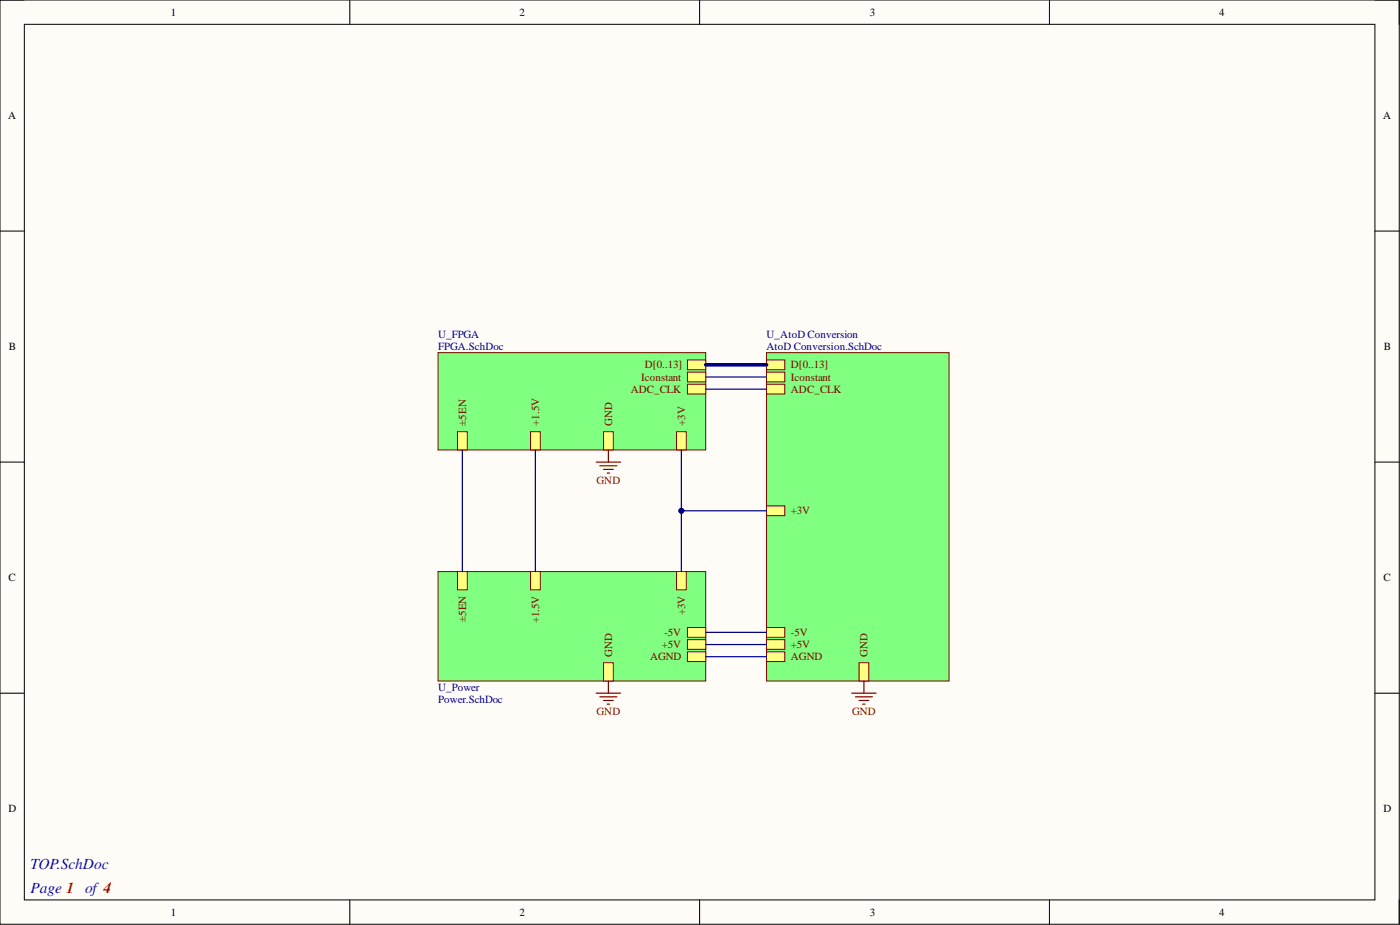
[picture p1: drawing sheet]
<svg xmlns="http://www.w3.org/2000/svg" width="292mm" height="193mm" viewBox="0 0 292 193" stroke-linecap="round" stroke-linejoin="round" font-family="sans-serif">
<path d="M0 0h291.9v192.8h-291.9z" fill-rule="evenodd" fill="#fffcf8"/>
<path d="M0 0h291.9v192.8h-291.9z" fill="none" stroke="#000" stroke-width=".21"/>
<path d="M5.1 5.1h281.8v182.6h-281.8z" fill-rule="evenodd" fill="#fffcf8"/>
<g fill="none" stroke="#000" stroke-width=".21">
<path d="M0 0h5.1M73 0v5.1M146 0v5.1M219 0v5.1M286.9 0h5v5.1M5.1 5.1h281.8v182.6h-281.8zM0 48.2h5.1M286.9 48.2h5M0 96.4h5.1M286.9 96.4h5M0 144.6h5.1M286.9 144.6h5"/>
<path d="M73 187.7v5.1M146 187.7v5.1M219 187.7v5.1M291.9 187.7v5.1"/>
</g>
<path d="M159.9 73.6h38.1v68.5h-38.1z" fill-rule="evenodd" fill="#80ff80"/>
<path d="M159.9 73.6h38.1v68.5h-38.1z" fill="none" stroke="#800000" stroke-width=".21"/>
<path d="M159.9 130.9h3.8v2h-3.8z" fill-rule="evenodd" fill="#ffff80"/>
<path d="M159.9 130.9h3.8v2h-3.8z" fill="none" stroke="#800000" stroke-width=".21"/>
<path d="M159.9 133.4h3.8v2.1h-3.8z" fill-rule="evenodd" fill="#ffff80"/>
<path d="M159.9 133.4h3.8v2.1h-3.8z" fill="none" stroke="#800000" stroke-width=".21"/>
<path d="M159.9 105.5h3.8v2.1h-3.8z" fill-rule="evenodd" fill="#ffff80"/>
<path d="M159.9 105.5h3.8v2.1h-3.8z" fill="none" stroke="#800000" stroke-width=".21"/>
<path d="M159.9 80.2h3.8v2h-3.8z" fill-rule="evenodd" fill="#ffff80"/>
<path d="M159.9 80.2h3.8v2h-3.8z" fill="none" stroke="#800000" stroke-width=".21"/>
<path d="M179.2 138.3h2.1v3.8h-2.1z" fill-rule="evenodd" fill="#ffff80"/>
<path d="M179.2 138.3h2.1v3.8h-2.1z" fill="none" stroke="#800000" stroke-width=".21"/>
<path d="M159.9 136h3.8v2h-3.8z" fill-rule="evenodd" fill="#ffff80"/>
<path d="M159.9 136h3.8v2h-3.8z" fill="none" stroke="#800000" stroke-width=".21"/>
<path d="M159.9 75.1h3.8v2h-3.8z" fill-rule="evenodd" fill="#ffff80"/>
<path d="M159.9 75.1h3.8v2h-3.8z" fill="none" stroke="#800000" stroke-width=".21"/>
<path d="M159.9 77.6h3.8v2.1h-3.8z" fill-rule="evenodd" fill="#ffff80"/>
<path d="M159.9 77.6h3.8v2.1h-3.8z" fill="none" stroke="#800000" stroke-width=".21"/>
<path d="M91.4 73.6h55.8v20.3h-55.8z" fill-rule="evenodd" fill="#80ff80"/>
<path d="M91.4 73.6h55.8v20.3h-55.8z" fill="none" stroke="#800000" stroke-width=".21"/>
<path d="M125.9 90.1h2v3.8h-2z" fill-rule="evenodd" fill="#ffff80"/>
<path d="M125.9 90.1h2v3.8h-2z" fill="none" stroke="#800000" stroke-width=".21"/>
<path d="M95.5 90.1h2v3.8h-2z" fill-rule="evenodd" fill="#ffff80"/>
<path d="M95.5 90.1h2v3.8h-2z" fill="none" stroke="#800000" stroke-width=".21"/>
<path d="M110.7 90.1h2v3.8h-2z" fill-rule="evenodd" fill="#ffff80"/>
<path d="M110.7 90.1h2v3.8h-2z" fill="none" stroke="#800000" stroke-width=".21"/>
<path d="M141.1 90.1h2.1v3.8h-2.1z" fill-rule="evenodd" fill="#ffff80"/>
<path d="M141.1 90.1h2.1v3.8h-2.1z" fill="none" stroke="#800000" stroke-width=".21"/>
<path d="M143.4 77.6h3.8v2.1h-3.8z" fill-rule="evenodd" fill="#ffff80"/>
<path d="M143.4 77.6h3.8v2.1h-3.8z" fill="none" stroke="#800000" stroke-width=".21"/>
<path d="M143.4 75.1h3.8v2h-3.8z" fill-rule="evenodd" fill="#ffff80"/>
<path d="M143.4 75.1h3.8v2h-3.8z" fill="none" stroke="#800000" stroke-width=".21"/>
<path d="M143.4 80.2h3.8v2h-3.8z" fill-rule="evenodd" fill="#ffff80"/>
<path d="M143.4 80.2h3.8v2h-3.8z" fill="none" stroke="#800000" stroke-width=".21"/>
<path d="M91.4 119.2h55.8v22.9h-55.8z" fill-rule="evenodd" fill="#80ff80"/>
<path d="M91.4 119.2h55.8v22.9h-55.8z" fill="none" stroke="#800000" stroke-width=".21"/>
<path d="M125.9 138.3h2v3.8h-2z" fill-rule="evenodd" fill="#ffff80"/>
<path d="M125.9 138.3h2v3.8h-2z" fill="none" stroke="#800000" stroke-width=".21"/>
<path d="M95.5 119.2h2v3.8h-2z" fill-rule="evenodd" fill="#ffff80"/>
<path d="M95.5 119.2h2v3.8h-2z" fill="none" stroke="#800000" stroke-width=".21"/>
<path d="M143.4 133.4h3.8v2.1h-3.8z" fill-rule="evenodd" fill="#ffff80"/>
<path d="M143.4 133.4h3.8v2.1h-3.8z" fill="none" stroke="#800000" stroke-width=".21"/>
<path d="M143.4 130.9h3.8v2h-3.8z" fill-rule="evenodd" fill="#ffff80"/>
<path d="M143.4 130.9h3.8v2h-3.8z" fill="none" stroke="#800000" stroke-width=".21"/>
<path d="M110.7 119.2h2v3.8h-2z" fill-rule="evenodd" fill="#ffff80"/>
<path d="M110.7 119.2h2v3.8h-2z" fill="none" stroke="#800000" stroke-width=".21"/>
<path d="M141.1 119.2h2.1v3.8h-2.1z" fill-rule="evenodd" fill="#ffff80"/>
<path d="M141.1 119.2h2.1v3.8h-2.1z" fill="none" stroke="#800000" stroke-width=".21"/>
<path d="M143.4 136h3.8v2h-3.8z" fill-rule="evenodd" fill="#ffff80"/>
<path d="M143.4 136h3.8v2h-3.8z" fill="none" stroke="#800000" stroke-width=".21"/>
<g fill="none" stroke="#800000" stroke-width=".25">
<path d="M124.4 96.4h5.1M125.2 97.2h3.5M125.9 97.9h2M126.7 98.7h.5M126.9 93.9v2.5M124.4 144.6h5.1M125.2 145.4h3.5M125.9 146.1h2M126.7 146.9h.5M126.9 142.1v2.5M177.7 144.6h5.1M178.5 145.4h3.5"/>
<path d="M179.2 146.1h2.1M180 146.9h.5M180.2 142.1v2.5"/>
</g>
<path d="M96.5 93.9v25.3M111.7 93.9v25.3M142.2 93.9v25.3" fill="none" stroke="#000080" stroke-width=".25"/>
<circle cx="142.2" cy="106.6" r=".51" fill="#000080"/>
<circle cx="142.2" cy="106.6" r=".51" fill="none" stroke="#000080" stroke-width=".21"/>
<path d="M147.2 78.6h12.7M147.2 81.2h12.7M142.2 106.6h17.7M147.2 134.5h12.7M147.2 131.9h12.7M147.2 137h12.7" fill="none" stroke="#000080" stroke-width=".25"/>
<path d="M147.2 76.1h12.7" fill="none" stroke="#000080" stroke-width=".76"/>
<circle cx="142.2" cy="106.6" r=".51" fill="#000080"/>
<circle cx="142.2" cy="106.6" r=".51" fill="none" stroke="#000080" stroke-width=".21"/>
<g font-size="3.2" fill="#00f">
<text x="6.3" y="181.2">TOP.SchDoc</text>
<text x="6.3" y="186.3">Page 1</text>
<text x="17.8" y="186.3">of4</text>
</g>
<g font-size="2.3">
<text x="35.6" y="3.3">1</text>
<text x="108.4" y="3.3">2</text>
<text x="181.5" y="3.3">3</text>
<text x="254.4" y="3.3">4</text>
<text x="1.7" y="24.9">A</text>
<text x="288.6" y="24.9">A</text>
<text x="1.9" y="73.1">B</text>
<text x="288.7" y="73.1">B</text>
<text x="1.8" y="121.3">C</text>
<text x="288.6" y="121.3">C</text>
<text x="1.8" y="169.5">D</text>
<text x="288.6" y="169.5">D</text>
<text x="35.6" y="191">1</text>
<text x="108.4" y="191">2</text>
<text x="181.5" y="191">3</text>
<text x="254.4" y="191">4</text>
</g>
<g font-size="2.3" fill="#000080">
<text x="91.4" y="70.5">U_FPGA</text>
<text x="159.9" y="70.5">U_AtoD Conversion</text>
<text x="91.4" y="73.1">FPGA.SchDoc</text>
<text x="159.9" y="73.1">AtoD Conversion.SchDoc</text>
<text x="91.4" y="144.1">U_Power</text>
<text x="91.4" y="146.6">Power.SchDoc</text>
</g>
<g font-size="2.3" fill="#800000">
<text x="134.5" y="76.9">D[0..13]</text>
<text x="165" y="76.9">D[0..13]</text>
<text x="131.6" y="81.9">ADC_CLK</text>
<text x="133.8" y="79.4">Iconstant</text>
<text x="165" y="81.9">ADC_CLK</text>
<text x="165" y="79.4">Iconstant</text>
<text x="97.2" y="88.8" transform="rotate(-90 97.2 88.8)">±5EN</text>
<text x="112.5" y="88.8" transform="rotate(-90 112.5 88.8)">+1.5V</text>
<text x="127.7" y="88.8" transform="rotate(-90 127.7 88.8)">GND</text>
<text x="142.9" y="88.8" transform="rotate(-90 142.9 88.8)">+3V</text>
<text x="124.5" y="101">GND</text>
<text x="165" y="107.3">+3V</text>
<text x="97.2" y="129.7" transform="rotate(-90 97.2 129.7)">±5EN</text>
<text x="112.5" y="130.1" transform="rotate(-90 112.5 130.1)">+1.5V</text>
<text x="142.9" y="128.4" transform="rotate(-90 142.9 128.4)">+3V</text>
<text x="127.7" y="137" transform="rotate(-90 127.7 137)">GND</text>
<text x="135.6" y="137.8">AGND</text>
<text x="138.1" y="135.2">+5V</text>
<text x="138.6" y="132.7">-5V</text>
<text x="165" y="132.7">-5V</text>
<text x="165" y="135.2">+5V</text>
<text x="165" y="137.8">AGND</text>
<text x="181" y="137" transform="rotate(-90 181 137)">GND</text>
<text x="124.5" y="149.2">GND</text>
<text x="177.8" y="149.2">GND</text>
</g>
</svg>
